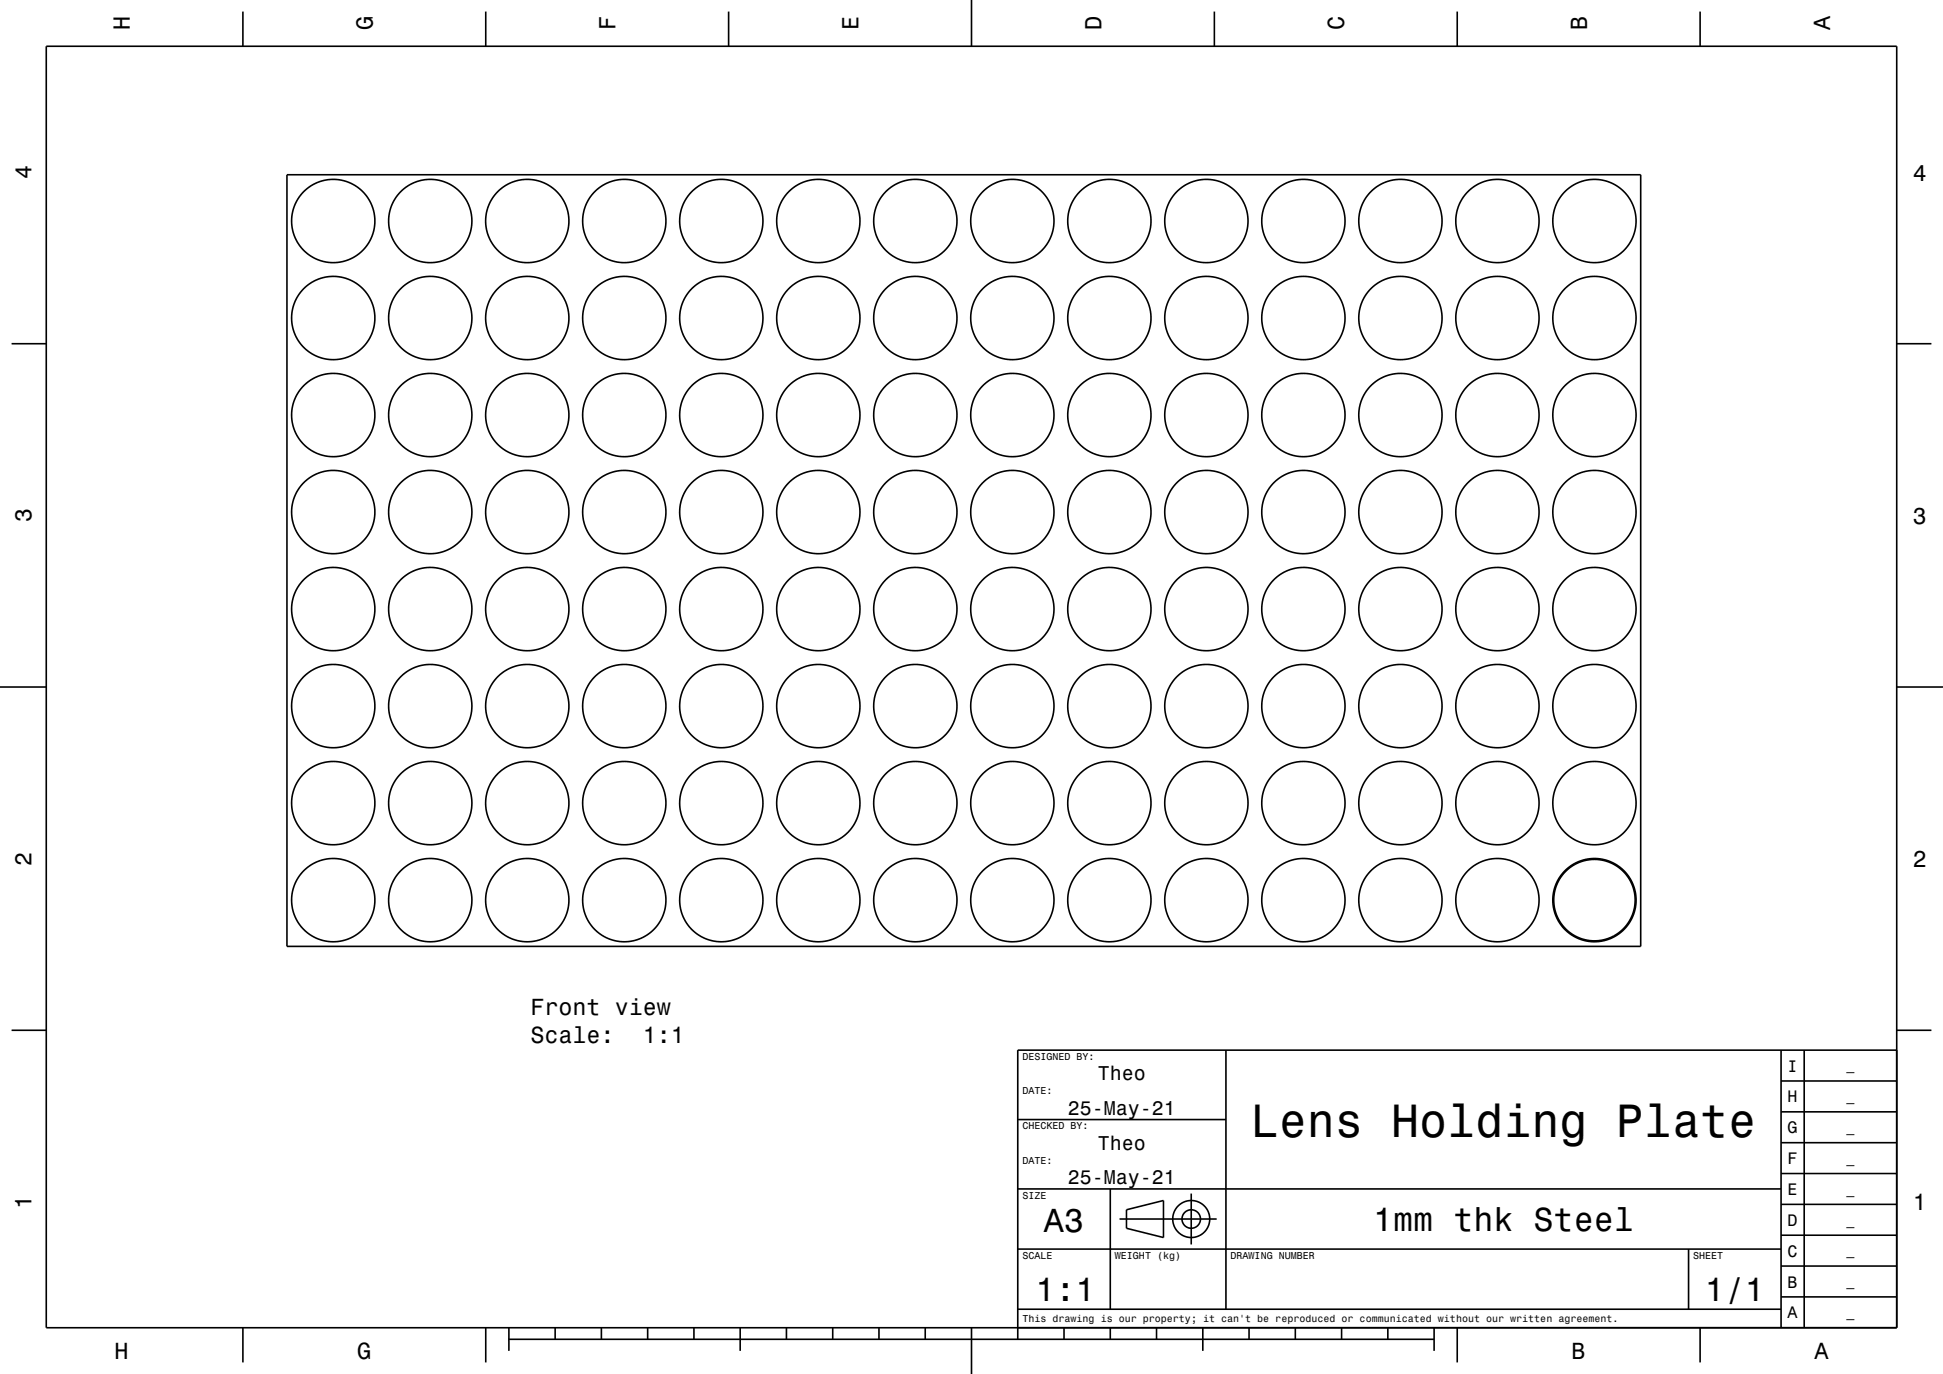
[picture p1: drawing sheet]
<svg xmlns="http://www.w3.org/2000/svg" width="420mm" height="297mm" viewBox="0 0 420 297" stroke-linecap="round" stroke-linejoin="round" font-family="sans-serif">
<g fill="none" stroke="#000" stroke-width=".35">
<path d="M10 10h400v277h-400zM52.5 2.5v7.5M105 2.5v7.5M157.5 2.5v7.5M210 0v10M262.5 2.5v7.5M315 2.5v7.5M367.5 2.5v7.5M62 37.8h292.7v166.8h-292.7zM2.5 74.3h7.5M410 74.3h7.5M0 148.5h10"/>
<path d="M410 148.5h10M2.5 222.7h7.5M265 227v56M385 233.7h25M385 227v60M390 227v60M410 222.7h7.5M410 227h-190v62.5M220 257h165M220 242h45M240 257v26M257.5 258v11"/>
<path d="M385 253.7h25M385 247h25M385 240.3h25M220 270h165M242 263.5h21M243.5 261.5l8-2v8l-8-2zM365 270v13M385 273.7h25M385 267h25M385 260.3h25M52.5 287v7.5M105 287v7.5"/>
<path d="M110 289.5h200M110 287v5M120 287v2.5M130 287v2.5M140 287v2.5M150 287v2.5M160 287v5M170 287v2.5M180 287v2.5M190 287v2.5M200 287v2.5M210 287v10"/>
<path d="M220 283h165M230 287v2.5M240 287v2.5M250 287v2.5M260 287v5M270 287v2.5M280 287v2.5M290 287v2.5M300 287v2.5M310 287v5M315 287v7.5M367.5 287v7.5"/>
<path d="M385 280.3h25"/>
<circle cx="72" cy="47.8" r="9"/>
<circle cx="93" cy="47.8" r="9"/>
<circle cx="114" cy="47.8" r="9"/>
<circle cx="134.9" cy="47.8" r="9"/>
<circle cx="155.9" cy="47.8" r="9"/>
<circle cx="176.9" cy="47.8" r="9"/>
<circle cx="197.9" cy="47.8" r="9"/>
<circle cx="218.8" cy="47.8" r="9"/>
<circle cx="239.8" cy="47.8" r="9"/>
<circle cx="260.8" cy="47.8" r="9"/>
<circle cx="281.7" cy="47.8" r="9"/>
<circle cx="302.7" cy="47.8" r="9"/>
<circle cx="323.7" cy="47.8" r="9"/>
<circle cx="344.7" cy="47.8" r="9"/>
<circle cx="72" cy="68.7" r="9"/>
<circle cx="93" cy="68.7" r="9"/>
<circle cx="114" cy="68.7" r="9"/>
<circle cx="134.9" cy="68.7" r="9"/>
<circle cx="155.9" cy="68.7" r="9"/>
<circle cx="176.9" cy="68.7" r="9"/>
<circle cx="197.9" cy="68.7" r="9"/>
<circle cx="218.8" cy="68.7" r="9"/>
<circle cx="239.8" cy="68.7" r="9"/>
<circle cx="260.8" cy="68.7" r="9"/>
<circle cx="281.7" cy="68.7" r="9"/>
<circle cx="302.7" cy="68.7" r="9"/>
<circle cx="323.7" cy="68.7" r="9"/>
<circle cx="344.7" cy="68.7" r="9"/>
<circle cx="72" cy="89.7" r="9"/>
<circle cx="93" cy="89.7" r="9"/>
<circle cx="114" cy="89.7" r="9"/>
<circle cx="134.9" cy="89.7" r="9"/>
<circle cx="155.9" cy="89.7" r="9"/>
<circle cx="176.9" cy="89.7" r="9"/>
<circle cx="197.9" cy="89.7" r="9"/>
<circle cx="218.8" cy="89.7" r="9"/>
<circle cx="239.8" cy="89.7" r="9"/>
<circle cx="260.8" cy="89.7" r="9"/>
<circle cx="281.7" cy="89.7" r="9"/>
<circle cx="302.7" cy="89.7" r="9"/>
<circle cx="323.7" cy="89.7" r="9"/>
<circle cx="344.7" cy="89.7" r="9"/>
<circle cx="72" cy="110.7" r="9"/>
<circle cx="93" cy="110.7" r="9"/>
<circle cx="114" cy="110.7" r="9"/>
<circle cx="134.9" cy="110.7" r="9"/>
<circle cx="155.9" cy="110.7" r="9"/>
<circle cx="176.9" cy="110.7" r="9"/>
<circle cx="197.9" cy="110.7" r="9"/>
<circle cx="218.8" cy="110.7" r="9"/>
<circle cx="239.8" cy="110.7" r="9"/>
<circle cx="260.8" cy="110.7" r="9"/>
<circle cx="281.7" cy="110.7" r="9"/>
<circle cx="302.7" cy="110.7" r="9"/>
<circle cx="323.7" cy="110.7" r="9"/>
<circle cx="344.7" cy="110.7" r="9"/>
<circle cx="72" cy="131.7" r="9"/>
<circle cx="93" cy="131.7" r="9"/>
<circle cx="114" cy="131.7" r="9"/>
<circle cx="134.9" cy="131.7" r="9"/>
<circle cx="155.9" cy="131.7" r="9"/>
<circle cx="176.9" cy="131.7" r="9"/>
<circle cx="197.9" cy="131.7" r="9"/>
<circle cx="218.8" cy="131.7" r="9"/>
<circle cx="239.8" cy="131.7" r="9"/>
<circle cx="260.8" cy="131.7" r="9"/>
<circle cx="281.7" cy="131.7" r="9"/>
<circle cx="302.7" cy="131.7" r="9"/>
<circle cx="323.7" cy="131.7" r="9"/>
<circle cx="344.7" cy="131.7" r="9"/>
<circle cx="72" cy="152.6" r="9"/>
<circle cx="93" cy="152.6" r="9"/>
<circle cx="114" cy="152.6" r="9"/>
<circle cx="134.9" cy="152.6" r="9"/>
<circle cx="155.9" cy="152.6" r="9"/>
<circle cx="176.9" cy="152.6" r="9"/>
<circle cx="197.9" cy="152.6" r="9"/>
<circle cx="218.8" cy="152.6" r="9"/>
<circle cx="239.8" cy="152.6" r="9"/>
<circle cx="260.8" cy="152.6" r="9"/>
<circle cx="281.7" cy="152.6" r="9"/>
<circle cx="302.7" cy="152.6" r="9"/>
<circle cx="323.7" cy="152.6" r="9"/>
<circle cx="344.7" cy="152.6" r="9"/>
<circle cx="72" cy="173.6" r="9"/>
<circle cx="93" cy="173.6" r="9"/>
<circle cx="114" cy="173.6" r="9"/>
<circle cx="134.9" cy="173.6" r="9"/>
<circle cx="155.9" cy="173.6" r="9"/>
<circle cx="176.9" cy="173.6" r="9"/>
<circle cx="197.9" cy="173.6" r="9"/>
<circle cx="218.8" cy="173.6" r="9"/>
<circle cx="239.8" cy="173.6" r="9"/>
<circle cx="260.8" cy="173.6" r="9"/>
<circle cx="281.7" cy="173.6" r="9"/>
<circle cx="302.7" cy="173.6" r="9"/>
<circle cx="323.7" cy="173.6" r="9"/>
<circle cx="344.7" cy="173.6" r="9"/>
<circle cx="72" cy="194.6" r="9"/>
<circle cx="93" cy="194.6" r="9"/>
<circle cx="114" cy="194.6" r="9"/>
<circle cx="134.9" cy="194.6" r="9"/>
<circle cx="155.9" cy="194.6" r="9"/>
<circle cx="176.9" cy="194.6" r="9"/>
<circle cx="197.9" cy="194.6" r="9"/>
<circle cx="218.8" cy="194.6" r="9"/>
<circle cx="239.8" cy="194.6" r="9"/>
<circle cx="260.8" cy="194.6" r="9"/>
<circle cx="281.7" cy="194.6" r="9"/>
<circle cx="302.7" cy="194.6" r="9"/>
<circle cx="323.7" cy="194.6" r="9"/>
<circle cx="344.7" cy="194.6" r="8.8"/>
<circle cx="344.7" cy="194.6" r="9"/>
<circle cx="257.5" cy="263.5" r="2"/>
<circle cx="257.5" cy="263.5" r="4"/>
</g>
<text font-size="10.1" x="270.4" y="245.7">Lens Holding Plate</text>
<g font-size="7.2">
<text x="225.7" y="266.3">A3</text>
<text x="296.8" y="266.1">1mm thk Steel</text>
<text x="223.8" y="281.3">1:1</text>
<text x="368.5" y="281.3">1/1</text>
</g>
<g font-size="5">
<text x="28.1" y="6.5" transform="rotate(-90 28.1 6.5)">H</text>
<text x="80.6" y="6.5" transform="rotate(-90 80.6 6.5)">G</text>
<text x="133.1" y="6.5" transform="rotate(-90 133.1 6.5)">F</text>
<text x="185.6" y="6.5" transform="rotate(-90 185.6 6.5)">E</text>
<text x="238.1" y="6.5" transform="rotate(-90 238.1 6.5)">D</text>
<text x="290.6" y="6.5" transform="rotate(-90 290.6 6.5)">C</text>
<text x="343.1" y="6.5" transform="rotate(-90 343.1 6.5)">B</text>
<text x="395.6" y="6.5" transform="rotate(-90 395.6 6.5)">A</text>
<text x="6.8" y="38.7" transform="rotate(-90 6.8 38.7)">4</text>
<text x="413.5" y="39">4</text>
<text x="6.8" y="112.9" transform="rotate(-90 6.8 112.9)">3</text>
<text x="413.5" y="113.2">3</text>
<text x="6.8" y="187.1" transform="rotate(-90 6.8 187.1)">2</text>
<text x="413.5" y="187.4">2</text>
<text x="114.7" y="219.4">Front view</text>
<text x="114.7" y="225.5">Scale:</text>
<text x="138.9" y="225.5">1:1</text>
<text x="6.8" y="261.3" transform="rotate(-90 6.8 261.3)">1</text>
<text x="413.5" y="261.6">1</text>
<text x="24.7" y="293.8">H</text>
<text x="77.2" y="293.8">G</text>
<text x="339.7" y="293.8">B</text>
<text x="392.2" y="293.8">A</text>
</g>
<g font-size="4.3">
<text x="237.3" y="233.5">Theo</text>
<text x="230.8" y="241">25-May-21</text>
<text x="237.3" y="248.5">Theo</text>
<text x="230.8" y="256">25-May-21</text>
</g>
<g font-size="3.6">
<text x="386.4" y="231.6">I</text>
<text x="386.4" y="238.3">H</text>
<text x="386.4" y="245">G</text>
<text x="386.4" y="251.6">F</text>
<text x="386.4" y="258.3">E</text>
<text x="386.4" y="265">D</text>
<text x="386.4" y="271.6">C</text>
<text x="386.4" y="278.3">B</text>
<text x="386.4" y="285">A</text>
</g>
<g font-size="2.9">
<text x="399.1" y="231.4">_</text>
<text x="399.1" y="238">_</text>
<text x="399.1" y="244.7">_</text>
<text x="399.1" y="251.4">_</text>
<text x="399.1" y="258">_</text>
<text x="399.1" y="264.7">_</text>
<text x="399.1" y="271.4">_</text>
<text x="399.1" y="278">_</text>
<text x="399.1" y="284.7">_</text>
</g>
<g font-size="2.2">
<text x="221" y="229.1">DESIGNED BY:</text>
<text x="221" y="236.6">DATE:</text>
<text x="221" y="244.1">CHECKED BY:</text>
<text x="221" y="251.6">DATE:</text>
<text x="221" y="259.1">SIZE</text>
<text x="221" y="272.1">SCALE</text>
<text x="241" y="272.1">WEIGHT (kg)</text>
<text x="266" y="272.1">DRAWING NUMBER</text>
<text x="366" y="272.1">SHEET</text>
<text x="221" y="285.8">This drawing is our property; it can't be reproduced or communicated without our written agreement.</text>
</g>
</svg>
